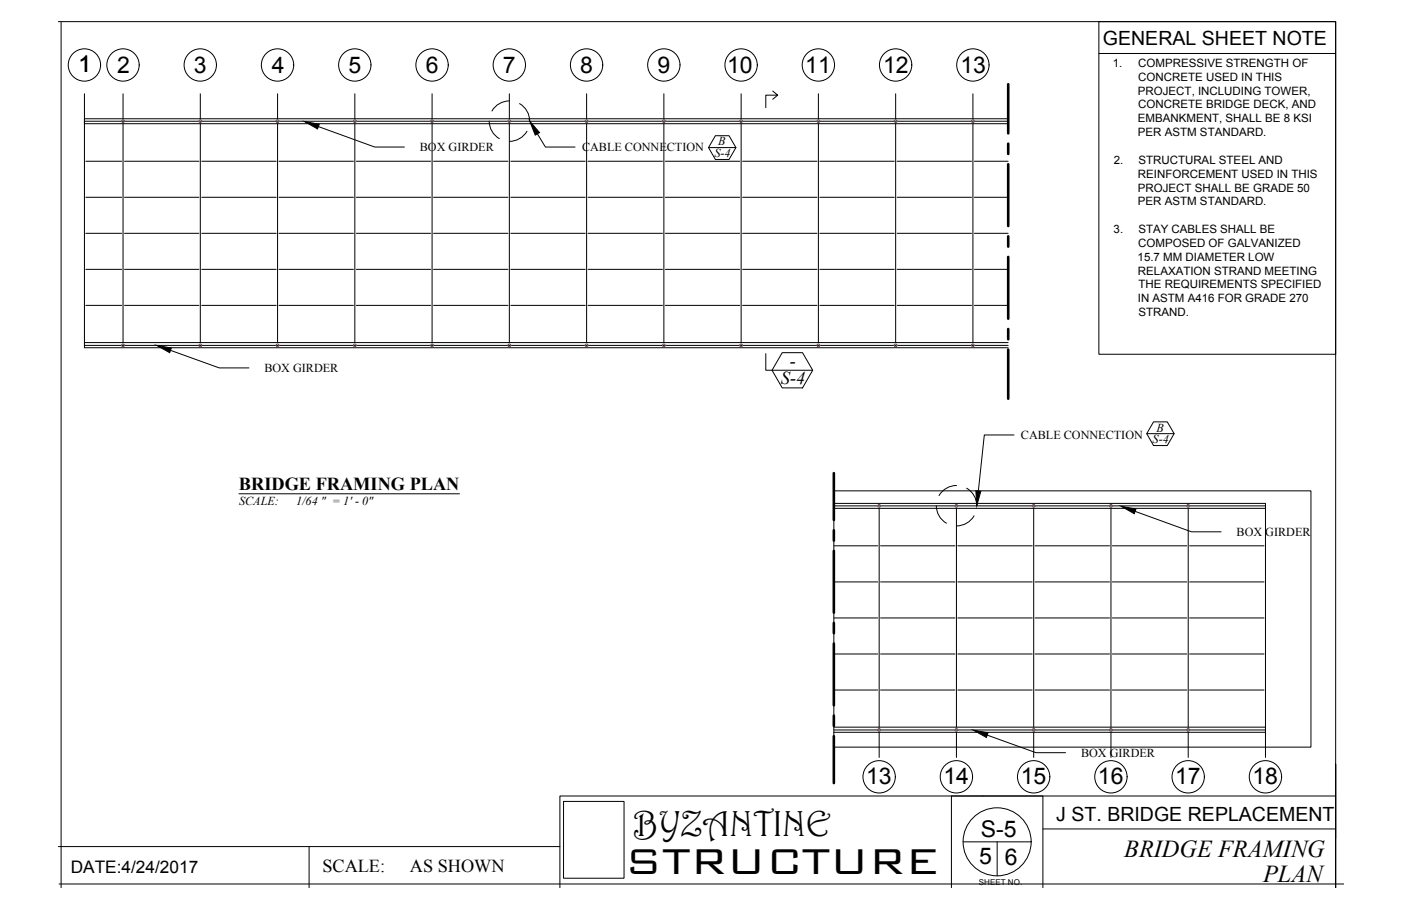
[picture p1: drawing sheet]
<svg xmlns="http://www.w3.org/2000/svg" width="432mm" height="279mm" viewBox="0 0 432 279" stroke-linecap="round" stroke-linejoin="round" font-family="sans-serif">
<!-- layer: 0 -->
<g fill="none" stroke="#000" stroke-width=".31">
<path d="M18 6.7h393.7v267.1v-38.1v22.8M18.8 6.9v266.9M338.7 6.7h73v102.5h-73zM338.7 16.5h73M26 36.6v1.6l284.7-.1M26 28.9v7.7M26 37.4h284.7M37.9 28.9v7.7M37.9 38.1v67.5M61.7 28.9v7.7M61.7 38.1v67.5M85.5 28.9v7.7"/>
<path d="M85.5 38.1v67.5M98.1 39l17.4 6.3h9.1M109.4 28.9v7.7M109.4 38.1v67.5M133.2 28.9v7.7M133.2 38.1v67.5M150.8 37.4a6.2 6.2 0 0 0 3.1 5.4M157 28.9v7.7M157 38.1v67.5M157 31.1a6.2 6.2 0 0 0-5.4 3.1M160.1 32a6.2 6.2 0 0 1 3.2 5.4M180.8 28.9v7.7"/>
<path d="M180.8 38.1v67.5M204.6 28.9v7.7M204.6 38.1v67.5M228.4 28.9v7.7M228.4 38.1v67.5M238.2 28.1l1.5 1.2h-3.7v3.9M239.7 29.3l-1.5 1.3M252.2 28.9v7.7M252.2 38.1v67.5M276 28.9v7.7M276 38.1v67.5M299.9 28.9v7.7"/>
<path d="M299.9 38.1v67.5M310.7 36.6h-284.7v70.6h284.7M26.5 49.7h11M38.4 49.7h22.9M62.2 49.7h22.9M86 49.7h22.9M109.8 49.7h23M133.6 49.7h23M157.4 49.7h23M162.4 40.5a6.2 6.2 0 0 1-5.4 3.1M165.6 41.3l2.5 4h9.1M181.2 49.7h23"/>
<path d="M205.1 49.7h22.9M218.4 45.5h8.4M220.5 41.9h4.2l2.1 3.6-2.1 3.7h-4.2l-2.1-3.7zM228.9 49.7h22.9M252.7 49.7h22.9M276.5 49.7h22.9M300.3 49.7h10.4M26.5 60.8h11M26.5 72h11M38.4 60.8h22.9M38.4 72h22.9M62.2 60.8h22.9"/>
<path d="M62.2 72h22.9M86 60.8h22.9M86 72h22.9M109.8 60.8h23M109.8 72h23M133.6 60.8h23M133.6 72h23M157.4 60.8h23M157.4 72h23M181.2 60.8h23M181.2 72h23M205.1 60.8h22.9"/>
<path d="M205.1 72h22.9M228.9 60.8h22.9M228.9 72h22.9M252.7 60.8h22.9M252.7 72h22.9M276.5 60.8h22.9M276.5 72h22.9M300.3 60.8h10.4M300.3 72h10.4M26.5 83.1h11M26.5 94.2h11M38.4 83.1h22.9"/>
<path d="M38.4 94.2h22.9M62.2 83.1h22.9M62.2 94.2h22.9M86 83.1h22.9M86 94.2h22.9M109.8 83.1h23M109.8 94.2h23M133.6 83.1h23M133.6 94.2h23M157.4 83.1h23M157.4 94.2h23M181.2 83.1h23"/>
<path d="M181.2 94.2h23M205.1 83.1h22.9M205.1 94.2h22.9M228.9 83.1h22.9M228.9 94.2h22.9M252.7 83.1h22.9M252.7 94.2h22.9M276.5 83.1h22.9M276.5 94.2h22.9M300.3 83.1h10.4M300.3 94.2h10.4M26 105.6h284.7"/>
<path d="M26 106.5h284.7M52.5 108l15.1 5.5h9.1M236 109.1v5.1h14.5M241.1 108.8h6.2l3.2 5.4-3.2 5.4h-6.2l-3.2-5.4zM312.5 134.1h-9.1l-1.9 17.3M353.4 133.7h8.5M355.5 130.1h4.3l2.1 3.6-2.1 3.7h-4.3l-2.1-3.7zM73.7 152.3h67.9M257 151.4h147v79h-147zM257 156.8h133v67.4h-133M257 155.2h133v1.6M257 156h133"/>
<path d="M271 156.8v67.4M288.6 156a6.2 6.2 0 0 0 3.1 5.4M294.8 156.8v67.4M294.8 149.7a6.2 6.2 0 0 0-5.4 3.1M297.9 150.6a6.2 6.2 0 0 1 3.1 5.4M300.2 159.1a6.2 6.2 0 0 1-5.4 3.1M318.6 156.8v67.4M342.4 156.8v67.4M349.9 157.7l17.3 6.3h9.2M366.2 156.8v67.4M257 168.3h13.5M257 179.5h13.5"/>
<path d="M271.4 168.3h22.9M271.4 179.5h22.9M295.2 168.3h22.9M295.2 179.5h22.9M319 168.3h23M319 179.5h23M342.8 168.3h23M342.8 179.5h23M366.6 168.3h23M366.6 179.5h23M257 190.6h13.5M271.4 190.6h22.9"/>
<path d="M295.2 190.6h22.9M319 190.6h23M342.8 190.6h23M366.6 190.6h23M257 212.8h13.5M257 201.7h13.5M271.4 212.8h22.9M271.4 201.7h22.9M295.2 212.8h22.9M295.2 201.7h22.9M319 212.8h23M319 201.7h23"/>
<path d="M342.8 212.8h23M342.8 201.7h23M366.6 212.8h23M366.6 201.7h23M257 225.1h133M271 225.9v7.7M294.8 225.9v7.7M304.3 226.7l15 5.4h9.1M318.6 225.9v7.7M342.4 225.9v7.7M366.2 225.9v7.7M390 224.2v1.6h-133"/>
<path d="M390 224.4v9.2M173.7 247.1h18.6v23.7h-18.6zM296.8 259.6h21M307.3 259.6v10.5M321.4 255.6h90.3M411.7 245.5h-239.1v28.3M18 261.1h154.6M18.2 272.6h396M95.3 261.1v12.7M293.2 273.8v-28.3h28.2v28.3"/>
<circle cx="26" cy="20" r="5"/>
<circle cx="37.9" cy="20" r="5"/>
<circle cx="61.7" cy="20" r="5"/>
<circle cx="85.5" cy="20" r="5"/>
<circle cx="109.3" cy="20" r="5"/>
<circle cx="133.2" cy="20" r="5"/>
<circle cx="157" cy="20" r="5"/>
<circle cx="180.8" cy="20" r="5"/>
<circle cx="204.6" cy="20" r="5"/>
<circle cx="228.4" cy="20" r="5"/>
<circle cx="252.2" cy="20" r="5"/>
<circle cx="276" cy="20" r="5"/>
<circle cx="299.8" cy="20" r="5"/>
<circle cx="271" cy="239.6" r="5"/>
<circle cx="294.8" cy="239.6" r="5"/>
<circle cx="318.6" cy="239.6" r="5"/>
<circle cx="342.4" cy="239.6" r="5"/>
<circle cx="366.2" cy="239.6" r="5"/>
<circle cx="390" cy="239.6" r="5"/>
<circle cx="307.3" cy="259.6" r="10.5"/>
</g>
<g fill="none" stroke="#cd2027" stroke-width=".31">
<circle cx="37.9" cy="37.4" r=".43"/>
<circle cx="61.7" cy="37.4" r=".43"/>
<circle cx="85.5" cy="37.4" r=".43"/>
<circle cx="109.4" cy="37.4" r=".43"/>
<circle cx="133.2" cy="37.4" r=".43"/>
<circle cx="157" cy="37.4" r=".43"/>
<circle cx="180.8" cy="37.4" r=".43"/>
<circle cx="204.6" cy="37.4" r=".43"/>
<circle cx="228.4" cy="37.4" r=".43"/>
<circle cx="252.2" cy="37.4" r=".43"/>
<circle cx="276" cy="37.4" r=".43"/>
<circle cx="299.9" cy="37.4" r=".43"/>
<circle cx="37.9" cy="106.5" r=".43"/>
<circle cx="61.7" cy="106.5" r=".43"/>
<circle cx="85.5" cy="106.5" r=".43"/>
<circle cx="109.4" cy="106.5" r=".43"/>
<circle cx="133.2" cy="106.5" r=".43"/>
<circle cx="157" cy="106.5" r=".43"/>
<circle cx="180.8" cy="106.5" r=".43"/>
<circle cx="204.6" cy="106.5" r=".43"/>
<circle cx="228.4" cy="106.5" r=".43"/>
<circle cx="252.2" cy="106.5" r=".43"/>
<circle cx="276" cy="106.5" r=".43"/>
<circle cx="299.9" cy="106.5" r=".43"/>
<circle cx="271" cy="156" r=".43"/>
<circle cx="294.8" cy="156" r=".43"/>
<circle cx="318.6" cy="156" r=".43"/>
<circle cx="342.4" cy="156" r=".43"/>
<circle cx="366.2" cy="156" r=".43"/>
<circle cx="271" cy="225.1" r=".43"/>
<circle cx="294.8" cy="225.1" r=".43"/>
<circle cx="318.6" cy="225.1" r=".43"/>
<circle cx="342.4" cy="225.1" r=".43"/>
<circle cx="366.2" cy="225.1" r=".43"/>
</g>
<path d="M93.8 37.5l4.6 .8-.5 1.5zM163.3 37.4l3 3.5-1.3 .8zM48.3 106.5l4.5 .8-.5 1.5zM300.8 151.3l1.5 .2-1.3 4.5zM345.6 156.1l4.5 .9-.5 1.4zM300 225.2l4.5 .8-.5 1.4z" fill="#000" stroke="#000" stroke-width=".31"/>
<g fill="none" stroke="#000" stroke-width=".8">
<path d="M310.7 26v15.1M310.7 44.3v3.2M310.7 50.7v19M310.7 72.9v3.2M310.7 79.2v19.1M310.7 101.5v3.1M310.7 107.8v15.2M257 145.9v14.5M257 163.5v3.2M257 169.9v19M257 192.1v3.2M257 198.5v19"/>
<path d="M257 220.7v3.2M257 227v14.5"/>
</g>
<text font-size="14.8" x="192.7" y="269.5">STRUCTURE</text>
<text font-size="11.1" x="195.2" y="257.7">BYZANTINE</text>
<g font-size="7.5">
<text x="346.5" y="264.4">BRIDGE FRAMING</text>
<text x="389.3" y="272.1">PLAN</text>
</g>
<g font-size="7.1">
<text x="24.1" y="22.3">1</text>
<text x="36.1" y="22.4">2</text>
<text x="59.8" y="22.4">3</text>
<text x="83.8" y="22.4">4</text>
<text x="107.4" y="22.4">5</text>
<text x="131.2" y="22.4">6</text>
<text x="155" y="22.4">7</text>
<text x="178.9" y="22.4">8</text>
<text x="202.7" y="22.4">9</text>
<text x="224.1" y="22.4">10</text>
<text x="248.2" y="22.4">11</text>
<text x="272.2" y="22.4">12</text>
<text x="296" y="22.4">13</text>
<text x="267" y="241.9">13</text>
<text x="290.8" y="241.9">14</text>
<text x="314.6" y="241.9">15</text>
<text x="338.4" y="241.9">16</text>
<text x="362.2" y="241.9">17</text>
<text x="386" y="241.9">18</text>
<text x="302.3" y="258">S-5</text>
<text x="301.8" y="266.6">5</text>
<text x="309.7" y="266.6">6</text>
</g>
<g font-size="6">
<text x="339.9" y="14">GENERAL SHEET NOTE</text>
<text x="325.5" y="253.3">J ST. BRIDGE REPLACEMENT</text>
</g>
<g font-size="5.6">
<text x="243.4" y="113.2">-</text>
<text x="240.7" y="118.5">S-4</text>
<text x="73.7" y="151.1">BRIDGE FRAMING PLAN</text>
<text x="99.3" y="268.9">SCALE:</text>
<text x="126.3" y="268.9">AS SHOWN</text>
</g>
<text font-size="5.3" x="21.8" y="269.4">DATE:4/24/2017</text>
<g font-size="3.8">
<text x="129.4" y="46.6">BOX GIRDER</text>
<text x="179.4" y="46.6">CABLE CONNECTION</text>
<text x="221.4" y="44.8">B</text>
<text x="220.2" y="48.3">S-4</text>
<text x="81.5" y="114.7">BOX GIRDER</text>
<text x="314.7" y="135.4">CABLE CONNECTION</text>
<text x="355.3" y="136.5">S-4</text>
<text x="356.4" y="133.1">B</text>
<text x="73.7" y="155.8">SCALE:</text>
<text x="91.3" y="155.8">1/64 &quot; = 1' - 0&quot;</text>
<text x="381.1" y="165.3">BOX GIRDER</text>
<text x="333.2" y="233.3">BOX GIRDER</text>
</g>
<g font-size="3.5">
<text x="343" y="20.6">1.</text>
<text x="350.8" y="20.6">COMPRESSIVE STRENGTH OF</text>
<text x="350.7" y="29.2">PROJECT, INCLUDING TOWER,</text>
<text x="350.8" y="24.9">CONCRETE USED IN THIS</text>
<text x="350.8" y="33.5">CONCRETE BRIDGE DECK, AND</text>
<text x="350.7" y="37.7">EMBANKMENT, SHALL BE 8 KSI</text>
<text x="350.7" y="42">PER ASTM STANDARD.</text>
<text x="343.3" y="50.5">2.</text>
<text x="350.9" y="50.5">STRUCTURAL STEEL AND</text>
<text x="350.7" y="54.8">REINFORCEMENT USED IN THIS</text>
<text x="350.7" y="59.1">PROJECT SHALL BE GRADE 50</text>
<text x="350.7" y="63.3">PER ASTM STANDARD.</text>
<text x="343.2" y="71.8">3.</text>
<text x="350.9" y="71.8">STAY CABLES SHALL BE</text>
<text x="350.8" y="76.1">COMPOSED OF GALVANIZED</text>
<text x="350.6" y="80.4">15.7 MM DIAMETER LOW</text>
<text x="350.7" y="84.7">RELAXATION STRAND MEETING</text>
<text x="350.9" y="88.9">THE REQUIREMENTS SPECIFIED</text>
<text x="350.7" y="93.2">IN ASTM A416 FOR GRADE 270</text>
<text x="350.9" y="97.5">STRAND.</text>
</g>
<text font-size="2.5" x="301.7" y="272.8">SHEET NO.</text>
</svg>
